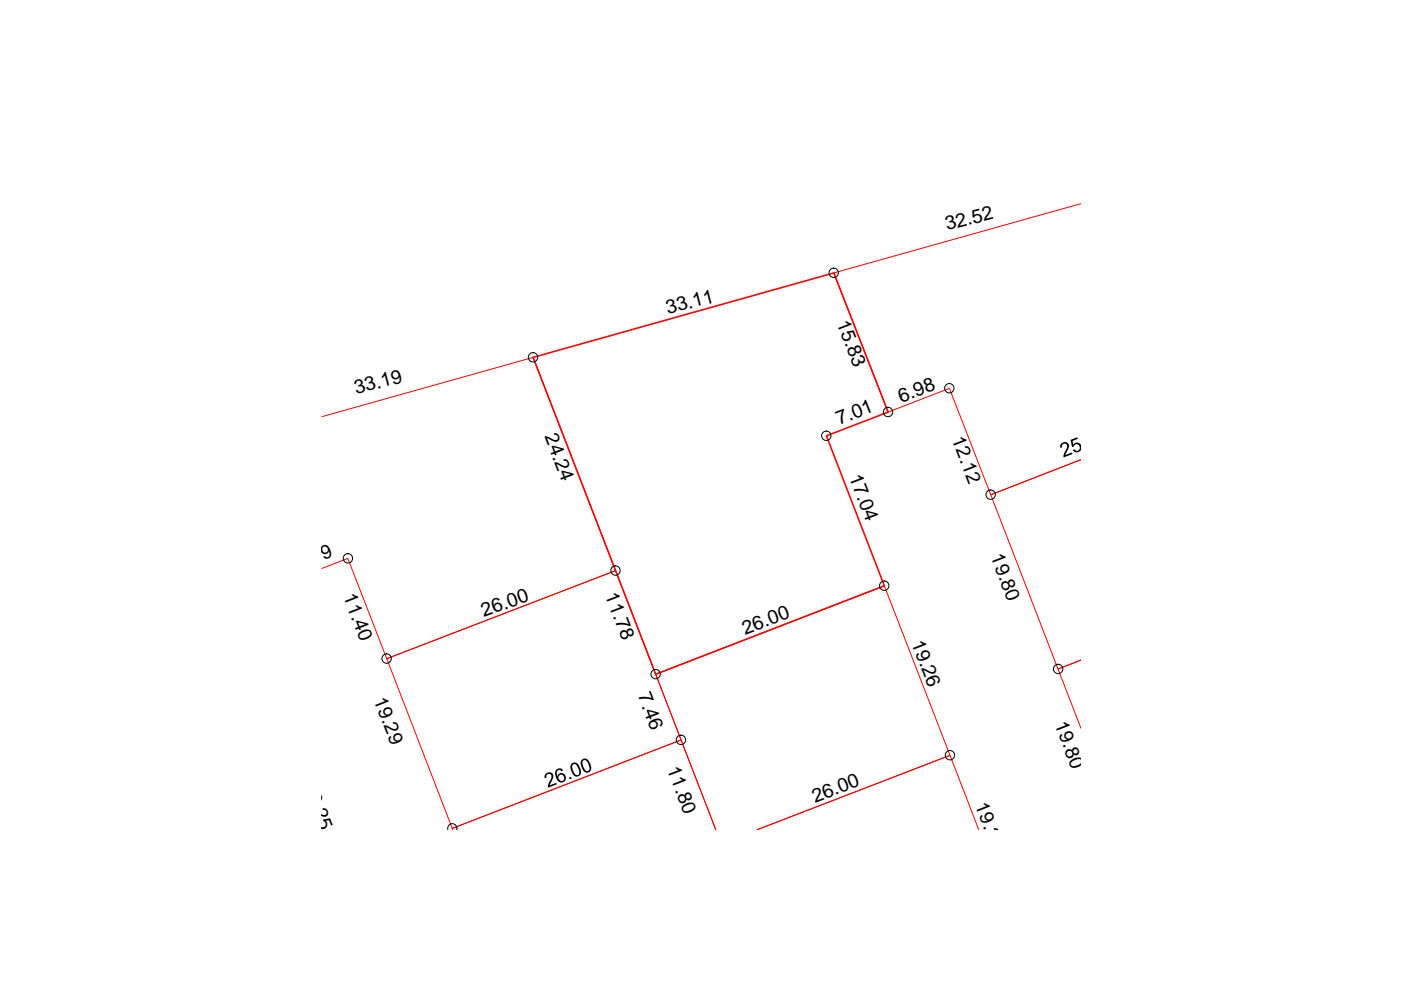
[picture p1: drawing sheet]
<svg xmlns="http://www.w3.org/2000/svg" width="297mm" height="210mm" viewBox="0 0 297 210" stroke-linecap="round" stroke-linejoin="round" font-family="sans-serif">
<path d="M229.2 43.2l-52.4 14.7 11.5 29.5 13-5.1 8.8 22.6 19.1-7.4-19.1 7.4 14.2 37 4.9-1.9-4.9 1.9 4.9 12.5M68.2 88.3l44.8-12.5 17.5 45.2-48.5 18.7-8.3-21.3-5.5 2.1M82 139.7l48.5-18.7 13.9 35.9-48.5 18.7zM96 175.9l-.1-.3 48.5-18.7 7.4 19-12.8-32.9 48.5-18.8 13.9 35.9-40.9 15.8 40.9-15.8 6.1 15.8" fill="none" stroke="#f00" stroke-width=".21"/>
<path d="M113 75.8l63.8-17.9 11.5 29.5-13.1 5 12.3 31.8-48.5 18.8z" fill="none" stroke="#f00" stroke-width=".34"/>
<g fill="none" stroke="#000" stroke-width=".21">
<path d="M95 175.9a.99 .99 0 0 1 .9-1.3 .99 .99 0 0 1 .9 1.3"/>
<circle cx="176.8" cy="57.8" r=".99"/>
<circle cx="113" cy="75.8" r=".99"/>
<circle cx="175.2" cy="92.4" r=".99"/>
<circle cx="188.3" cy="87.4" r=".99"/>
<circle cx="201.3" cy="82.3" r=".99"/>
<circle cx="73.8" cy="118.4" r=".99"/>
<circle cx="210" cy="104.9" r=".99"/>
<circle cx="82" cy="139.6" r=".99"/>
<circle cx="130.5" cy="121" r=".99"/>
<circle cx="187.5" cy="124.2" r=".99"/>
<circle cx="139" cy="142.9" r=".99"/>
<circle cx="144.4" cy="156.9" r=".99"/>
<circle cx="224.3" cy="141.8" r=".99"/>
<circle cx="201.4" cy="160.1" r=".99"/>
</g>
<g fill="#000">
<path d="M224.9 94.2l.7-.5 .8 .2 .2 .4 .1 .4-.8 1.8 1.3-.6 .2 .4-1.9 .7v-.6l.7-1.4 .1-.5-.3-.4h-.4l-.4 .3v.5l-.4 .1zM227 93.3l1.4-.6 .1 .3-1.1 .5 .1 .8 .6-.4 .8 .1 .3 .5v.8l-.2 .4-.9 .2-.5-.3-.1-.2 .3-.1 .4 .3 .4-.1 .3-.4v-.3l-.4-.6h-.5l-.4 .5-.3 .1zM115.7 164.1l.3-.3 .7-.1 .3 .2 .3 .4-.1 .8-.7 1.4 1.4-.5 .2 .3-1.9 .7v-.5l.7-1.6v-.5l-.3-.3h-.4l-.4 .4 .1 .4-.4 .1-.1-.5zM120.7 164.8l.3-.1 .2 .4-.4 .1z"/>
<path d="M117.9 163.2l.6-.3h.5l.3 .3 .1 .2-.4 .1-.2-.3-.5 .1-.3 .7 .2 .6 .1-.3 .5-.4h.5l.5 .4 .2 .9-.4 .5-.8 .2-.6-.5-.5-1.3zM118.7 164.3l-.3 .4 .1 .6 .5 .3 .4-.1 .2-.4-.2-.7-.2-.1z"/>
<path d="M121.1 162.1l.2-.3 .7-.1 .6 .4 .6 1.5-.1 .5-.3 .4-.8 .1-.5-.4-.6-1.3zM121.5 162.1l-.2 .6 .4 1.2 .4 .4h.5l.2-.3v-.5l-.5-1.2-.3-.3z"/>
<path d="M123.3 161.1l.9-.3 .7 .6 .4 1.2v.7l-.3 .4-.7 .1-.6-.4-.6-1.4zM123.7 161.2l-.2 .3 .2 1.1 .3 .6 .4 .3a.71 .71 0 0 0 .6-.5 .71 .71 0 0 0-.2-.7l-.5-1.1z"/>
</g>
<g font-size="4.1">
<text x="200.8" y="48.9" transform="rotate(-14 200.8 48.9)">32.52</text>
<text x="141.6" y="66.6" transform="rotate(-14 141.6 66.6)">33.11</text>
<text x="177.4" y="68.5" transform="rotate(69 177.4 68.5)">15.83</text>
<text x="75.5" y="83.6" transform="rotate(-14 75.5 83.6)">33.19</text>
<text x="191.1" y="85.5" transform="rotate(-21 191.1 85.5)">6.98</text>
<text x="115.4" y="92.5" transform="rotate(69 115.4 92.5)">24.24</text>
<text x="177.9" y="90.1" transform="rotate(-21 177.9 90.1)">7.01</text>
<text x="201.8" y="93.1" transform="rotate(69 201.8 93.1)">12.12</text>
<text x="180" y="101.1" transform="rotate(69 180 101.1)">17.04</text>
<text x="210" y="118" transform="rotate(69 210 118)">19.80</text>
<text x="63.2" y="120.9" transform="rotate(-21 63.2 120.9)">6.99</text>
<text x="72.7" y="126.4" transform="rotate(69 72.7 126.4)">11.40</text>
<text x="102.6" y="130.8" transform="rotate(-20 102.6 130.8)">26.00</text>
<text x="128.3" y="126.2" transform="rotate(69 128.3 126.2)">11.78</text>
<text x="158" y="134.6" transform="rotate(-21 158 134.6)">26.00</text>
<text x="193.2" y="136.3" transform="rotate(69 193.2 136.3)">19.26</text>
<text x="79.2" y="148.4" transform="rotate(69 79.2 148.4)">19.29</text>
<text x="135.2" y="147.4" transform="rotate(69 135.2 147.4)">7.46</text>
<text x="223.6" y="153.5" transform="rotate(69 223.6 153.5)">19.80</text>
<text x="64.3" y="166.6" transform="rotate(69 64.3 166.6)">19.25</text>
<text x="141.4" y="163.1" transform="rotate(69 141.4 163.1)">11.80</text>
<text x="172.8" y="170.2" transform="rotate(-21 172.8 170.2)">26.00</text>
<text x="206.7" y="170.7" transform="rotate(69 206.7 170.7)">19.28</text>
</g>
</svg>
